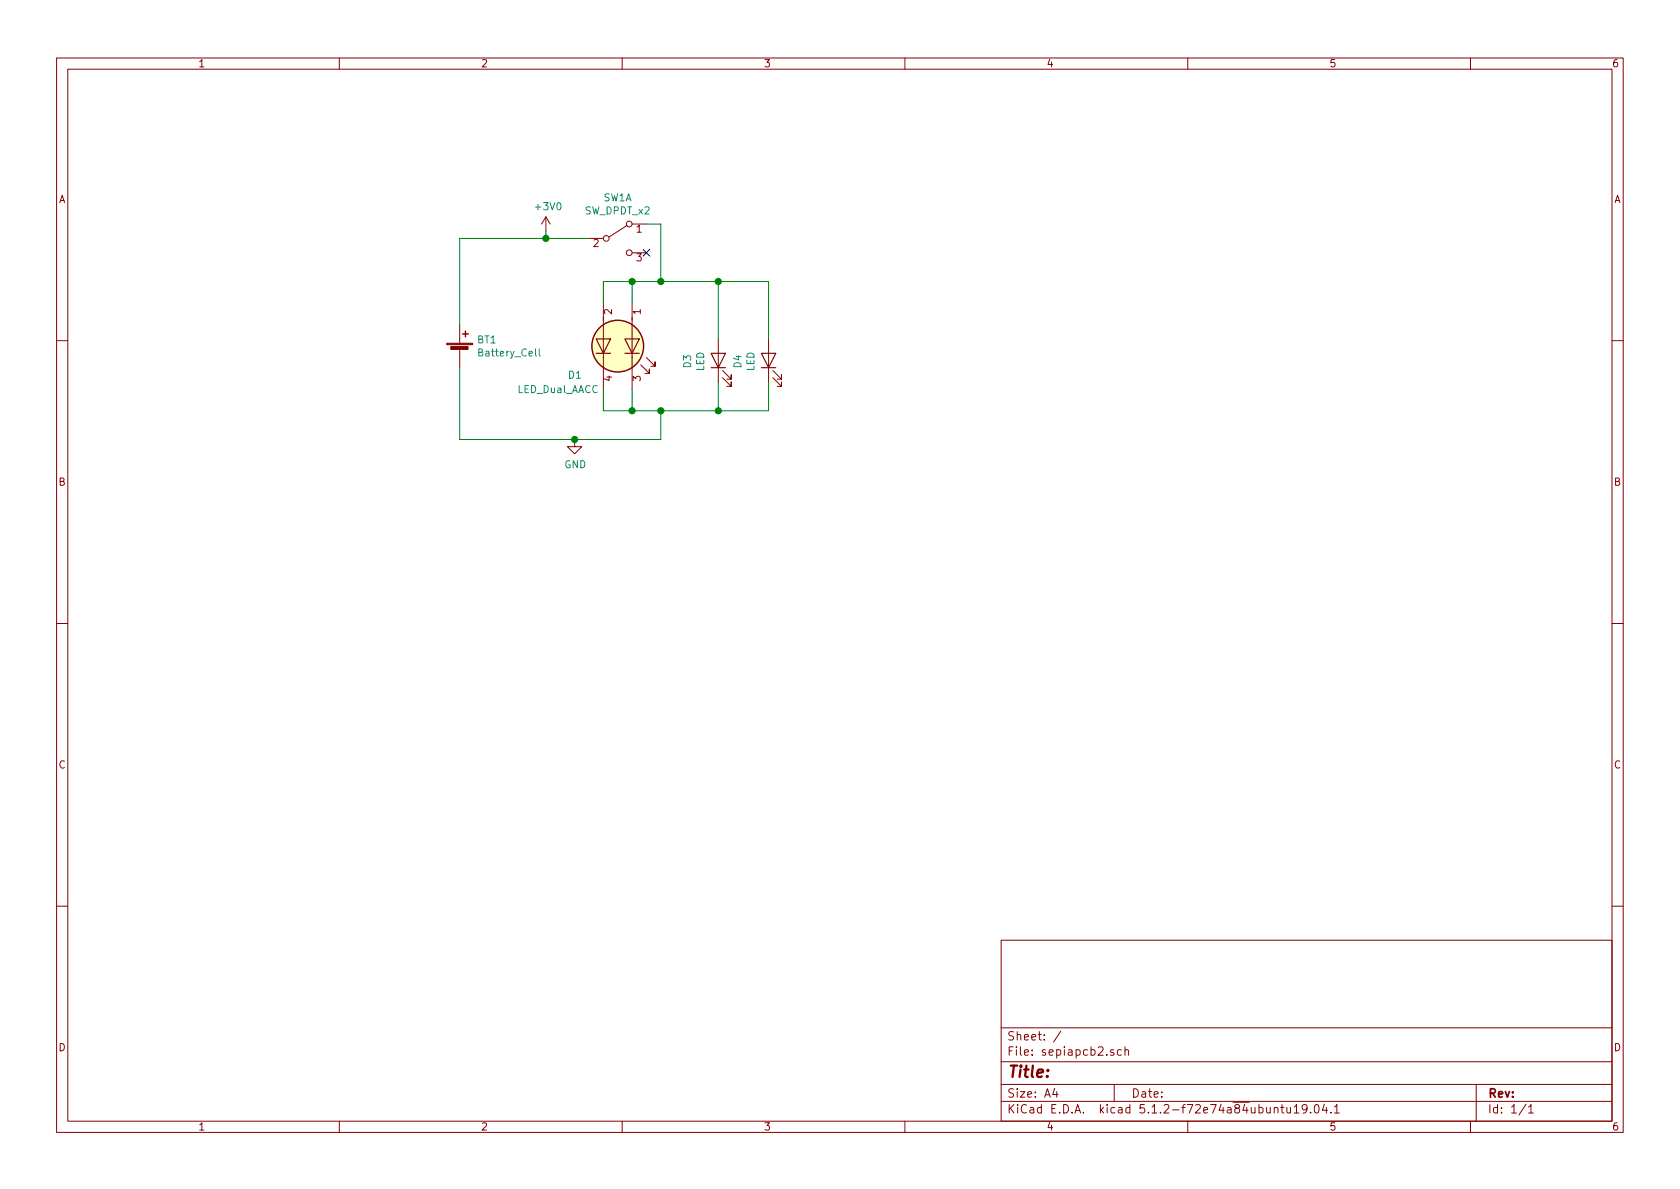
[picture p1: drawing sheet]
EESchema Schematic File Version 4
EELAYER 29 0
EELAYER END
$Descr A4 11693 8268
encoding utf-8
Sheet 1 1
Title ""
Date ""
Rev ""
Comp ""
Comment1 ""
Comment2 ""
Comment3 ""
Comment4 ""
$EndDescr
$Comp
L Device:Battery_Cell BT1
U 1 1
P 3200 2450
F 0 "BT1" H 3318 2546 50  0000 L CNN
F 1 "Battery_Cell" H 3318 2455 50  0000 L CNN
F 2 "Cell_Coin_Holders:Keystone_3003_CR2032_THT" V 3200 2510 50  0001 C CNN
F 3 "~" V 3200 2510 50  0001 C CNN
	1    3200 2450
	1    0    0    -1  
$EndComp
$Comp
L Device:LED D4
U 1 1
P 5350 2500
F 0 "D4" H 5343 2716 50  0000 C CNN
F 1 "LED" H 5343 2625 50  0000 C CNN
F 2 "sepiapcb:LED_1206_3216Metric_ReverseMount_NoHole1.8x2.4mm" H 5350 2500 50  0001 C CNN
F 3 "~" H 5350 2500 50  0001 C CNN
	1    5350 2500
	0    -1   -1   0   
$EndComp
$Comp
L Device:LED D3
U 1 1
P 5000 2500
F 0 "D3" H 4993 2716 50  0000 C CNN
F 1 "LED" H 4993 2625 50  0000 C CNN
F 2 "sepiapcb:LED_1206_3216Metric_ReverseMount_NoHole1.8x2.4mm" H 5000 2500 50  0001 C CNN
F 3 "~" H 5000 2500 50  0001 C CNN
	1    5000 2500
	0    -1   -1   0   
$EndComp
Wire Wire Line
	5000 1950 5350 1950
Connection ~ 4600 2850
Wire Wire Line
	4600 2850 4400 2850
Wire Wire Line
	5000 2850 5000 2650
Wire Wire Line
	5000 2850 5350 2850
Wire Wire Line
	5350 2850 5350 2650
Connection ~ 5000 2850
Wire Wire Line
	4600 2850 5000 2850
Connection ~ 5000 1950
Connection ~ 4600 1950
Wire Wire Line
	4600 1950 5000 1950
Wire Wire Line
	4200 1950 4400 1950
Wire Wire Line
	4600 2850 4600 3050
Wire Wire Line
	4600 3050 4000 3050
Wire Wire Line
	3200 2550 3200 3050
Wire Wire Line
	3200 1650 3200 2250
Wire Wire Line
	5000 1950 5000 2350
Wire Wire Line
	5350 1950 5350 2350
$Comp
L Switch:SW_DPDT_x2 SW1
U 1 1
P 4300 1650
F 0 "SW1" H 4300 1935 50  0000 C CNN
F 1 "SW_DPDT_x2" H 4300 1844 50  0000 C CNN
F 2 "Button_Switch_SMD:SW_SPDT_PCM12" H 4300 1650 50  0001 C CNN
F 3 "~" H 4300 1650 50  0001 C CNN
	1    4300 1650
	1    0    0    -1  
$EndComp
Wire Wire Line
	4500 1550 4600 1550
Wire Wire Line
	4600 1550 4600 1950
Wire Wire Line
	3200 1650 3800 1650
NoConn ~ 4500 1750
$Comp
L power:GND #PWR0101
U 1 1
P 4000 3050
F 0 "#PWR0101" H 4000 2800 50  0001 C CNN
F 1 "GND" H 4005 2877 50  0000 C CNN
F 2 "" H 4000 3050 50  0001 C CNN
F 3 "" H 4000 3050 50  0001 C CNN
	1    4000 3050
	1    0    0    -1  
$EndComp
Connection ~ 4000 3050
Wire Wire Line
	4000 3050 3200 3050
$Comp
L power:+3V0 #PWR0102
U 1 1
P 3800 1600
F 0 "#PWR0102" H 3800 1450 50  0001 C CNN
F 1 "+3V0" H 3815 1773 50  0000 C CNN
F 2 "" H 3800 1600 50  0001 C CNN
F 3 "" H 3800 1600 50  0001 C CNN
	1    3800 1600
	1    0    0    -1  
$EndComp
Wire Wire Line
	3800 1600 3800 1650
Connection ~ 3800 1650
Wire Wire Line
	3800 1650 4100 1650
$Comp
L Device:LED_Dual_AACC D1
U 1 1
P 4300 2400
F 0 "D1" V 4500 2050 50  0000 L CNN
F 1 "LED_Dual_AACC" V 4600 1700 50  0000 L CNN
F 2 "sepiapcb:sepia_footprint_enlarged_pcb" H 4330 2400 50  0001 C CNN
F 3 "~" H 4330 2400 50  0001 C CNN
	1    4300 2400
	0    1    1    0   
$EndComp
Wire Wire Line
	4200 1950 4200 2100
Wire Wire Line
	4400 1950 4400 2100
Connection ~ 4400 1950
Wire Wire Line
	4400 1950 4600 1950
Wire Wire Line
	4200 2700 4200 2850
Wire Wire Line
	4400 2700 4400 2850
Connection ~ 4400 2850
Wire Wire Line
	4400 2850 4200 2850
$EndSCHEMATC
